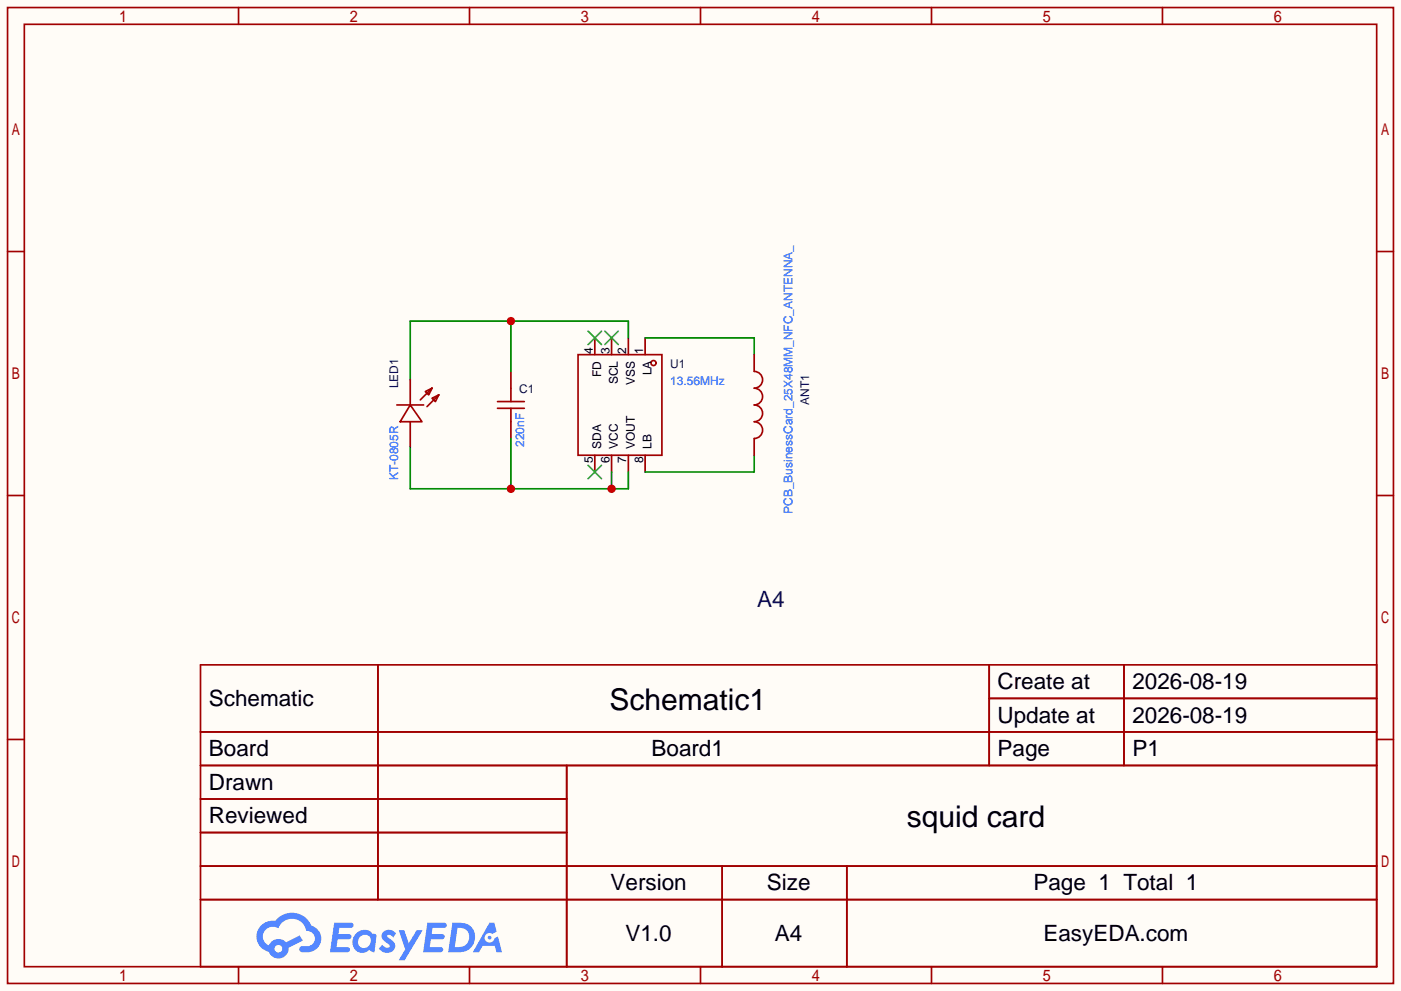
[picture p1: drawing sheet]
<svg xmlns="http://www.w3.org/2000/svg" width="212mm" height="150mm" viewBox="0 0 212 150" stroke-linecap="round" stroke-linejoin="round" font-family="sans-serif">
<path d="M0 0h212.1v150.1h-212.1z" fill="#fffcf7"/>
<g fill="none" stroke="#a10000" stroke-width=".25">
<path d="M1.1 1.1h209.8v147.9h-209.8zM3.7 3.7h204.7v142.7h-204.7zM36.1 1.1v2.6M71.1 1.1v2.6M106 1.1v2.6M141 1.1v2.6M176 1.1v2.6M1.1 38.1h2.6M208.4 38.1h2.5M1.1 75.1h2.6M208.4 75.1h2.5M1.1 112h2.6"/>
<path d="M30.4 100.7h178v45.7h-178zM30.4 110.9h178M30.4 116h178M57.2 100.7v35.6M85.8 116v30.4M149.8 100.7v15.3M149.8 105.8h58.6M170.2 100.7v15.3M208.4 112h2.5M30.4 121h55.4M30.4 131.2h178M30.4 126.1h55.4"/>
<path d="M30.4 136.3h178M109.3 131.2v15.2M128.2 131.2v15.2M36.1 146.4v2.6M71.1 146.4v2.6M106 146.4v2.6M141 146.4v2.6M176 146.4v2.6"/>
</g>
<g fill="#5487ff">
<path d="M58.1 141.1a1.3 1.3 0 0 1 1.8 .3l-.4 .6a.54 .54 0 0 0-.9-.2l.1 .1a2.32 2.32 0 0 1 1.1 1.4 1.36 1.36 0 0 1-1.1 1 1.36 1.36 0 0 1-1.4-.6l.6-.6a.7 .7 0 0 0 1.1 .3l-.1-.3a2.4 2.4 0 0 1-1.1-1.3l.1-.5z"/>
<path d="M60.4 140.9h.8l.7 2 1.2-2h.9l-2.7 4.6h-.9l.9-1.7z"/>
<path d="M50.6 139.8h1.6a1.31 1.31 0 0 1 1.3 .2 .4 .4 0 0 1-.4 .6h-1.7l-.2 .9h1.7a.4 .4 0 0 1 .3 .4 .4 .4 0 0 1-.4 .4h-1.7l-.2 1.2h.9a1.23 1.23 0 0 1 1.1 .2 .39 .39 0 0 1-.3 .5h-2.6z"/>
<path d="M64.7 139.8h1.6a1.32 1.32 0 0 1 1.3 .2 .39 .39 0 0 1-.4 .6h-1.7l-.2 .9h1.7a.4 .4 0 0 1 .3 .4 .4 .4 0 0 1-.4 .4h-1.7l-.1 1.2h.8a1.23 1.23 0 0 1 1.1 .2 .39 .39 0 0 1-.3 .5h-2.6z"/>
<path d="M74.1 139.8h.7l.4 1.3-.7 .4a.75 .75 0 0 0-1.1 .3 .75 .75 0 0 0 .5 1 .75 .75 0 0 0 1-.7l.5-.2 .6 2.3h-.9l-.2-.9h-1.8l-.6 .9h-.9z"/>
<path d="M68.5 139.8l-.6 4.4h1.4a2.27 2.27 0 0 0 2.5-1.6 2.27 2.27 0 0 0-1.3-2.7zM69.3 140.6a1.5 1.5 0 0 1 1.8 1.5 1.5 1.5 0 0 1-2 1.4h-.3z"/>
<path d="M53.9 141.4a1.62 1.62 0 0 0-.4 2.1 1.62 1.62 0 0 0 2.1 .7l.3-.3 .4 .3h.4l.3-2.4-.2-.3h-.1a.57 .57 0 0 1-.6-.4 1.73 1.73 0 0 0-2.2 .3zM54.5 141.9a.96 .96 0 0 1 1.5 0 .96 .96 0 0 1-.3 1.5 .95 .95 0 0 1-1.3-.1 .95 .95 0 0 1 .1-1.4z"/>
<path d="M39.5 140.2a2.37 2.37 0 0 0 1.2 4 1.54 1.54 0 0 0 1.8 1 1.54 1.54 0 0 0 1.2-1.6l2.1-1.1-.4-.8-2.1 1a1.57 1.57 0 0 0-2.6 .5 1.5 1.5 0 0 1-.7-2.1 1.5 1.5 0 0 1 2.1-.5 2.23 2.23 0 0 1 2.3-1.4 2.23 2.23 0 0 1 2 1.8 1.16 1.16 0 0 1 1.3 1.1 1.16 1.16 0 0 1-1.1 1.2h-.7a.47 .47 0 0 0-.6 .4 .47 .47 0 0 0 .4 .6 2.26 2.26 0 0 0 2.9-2.6 2.12 2.12 0 0 0-1.5-1.5 3.2 3.2 0 0 0-5.4-.7h-.4a2.55 2.55 0 0 0-1.8 .7zM41.6 143.7a.58 .58 0 0 1 1.1 0 .58 .58 0 0 1-1.1 0z"/>
<circle cx="74.1" cy="142" r=".28"/>
</g>
<g fill="none" stroke="#a10000" stroke-width=".25">
<path d="M77.3 58.8v2M87.5 53.7h12.7v15.3h-12.7zM75.3 61.8h4.1M75.3 60.8h4.1M77.3 61.8v2.1"/>
<circle cx="98.9" cy="55" r=".38"/>
</g>
<path d="M77.3 56.3v2.5M90 51.2v2.5M92.6 51.2v2.5M95.1 51.2v2.5M97.7 51.2v2.5M77.3 63.9v2.5M90 69v2.5M92.6 69v2.5M95.1 69v2.5M97.7 69v2.5" fill="none" stroke="#870000" stroke-width=".25"/>
<path d="M89 50.2l2.1 2M91.1 50.2l-2.1 2M91.6 50.2l2 2M93.6 50.2l-2 2M89 70.5l2.1 2M91.1 70.5l-2.1 2" fill="none" stroke="#3c3" stroke-width=".25"/>
<path d="M77.3 48.6v7.7M95.1 51.2v-2.6h-33v8.9M97.7 51.2h16.5v2.5M114.2 69v2.5h-16.5" fill="none" stroke="#008700" stroke-width=".25"/>
<circle cx="77.3" cy="48.6" r=".63" fill="#c00"/>
<path d="M62.1 67.7v6.3h33v-2.5M77.3 66.4v7.6M92.6 71.5v2.5" fill="none" stroke="#008700" stroke-width=".25"/>
<g fill="#c00">
<circle cx="77.3" cy="74" r=".63"/>
<circle cx="92.6" cy="74" r=".63"/>
</g>
<path d="M64.4 59.3l1-.5-.5 1zM65.4 58.8l-1.8 1.8M66.4 59.8l-1.8 1.8M114.2 56.3a1.27 1.27 0 0 1 1.2 1.2 1.27 1.27 0 0 1-1.2 1.3 1.27 1.27 0 0 1 1.2 1.3 1.27 1.27 0 0 1-1.2 1.2 1.27 1.27 0 0 1 1.2 1.3 1.27 1.27 0 0 1-1.2 1.3 1.27 1.27 0 0 1 1.2 1.3 1.27 1.27 0 0 1-1.2 1.2M60.1 61.3h4M62.1 61.3l1.8 2.6h-3.3zM65.4 60.3l1-.5-.5 1z" fill="none" stroke="#a10000" stroke-width=".25"/>
<path d="M62.1 57.5v3.8M114.2 53.7v2.6M62.1 63.9v3.8M114.2 66.4v2.6" fill="none" stroke="#870000" stroke-width=".25"/>
<g font-size="4.5">
<text x="92.3" y="107.5">Schematic1</text>
<text x="137.3" y="125.3">squid card</text>
</g>
<text font-size="3.4" fill="#000080" x="114.6" y="91.9">A4</text>
<g font-size="3.4">
<text x="31.6" y="106.9">Schematic</text>
<text x="151" y="104.4">Create at</text>
<text x="171.4" y="104.4">2026-08-19</text>
<text x="151" y="109.5">Update at</text>
<text x="171.4" y="109.5">2026-08-19</text>
<text x="31.6" y="114.6">Board</text>
<text x="31.6" y="119.6">Drawn</text>
<text x="98.6" y="114.6">Board1</text>
<text x="151" y="114.6">Page</text>
<text x="171.4" y="114.6">P1</text>
<text x="31.6" y="124.7">Reviewed</text>
<text x="92.4" y="134.9">Version</text>
<text x="116.1" y="134.9">Size</text>
<text x="156.5" y="134.9">Page 1 Total 1</text>
<text x="94.7" y="142.5">V1.0</text>
<text x="117.3" y="142.5">A4</text>
<text x="158" y="142.5">EasyEDA.com</text>
</g>
<g font-size="1.8">
<text x="89.7" y="53.6" transform="rotate(-90 89.7 53.6)">4</text>
<text x="92.3" y="53.6" transform="rotate(-90 92.3 53.6)">3</text>
<text x="94.8" y="53.6" transform="rotate(-90 94.8 53.6)">2</text>
<text x="97.4" y="53.6" transform="rotate(-90 97.4 53.6)">1</text>
<text x="91" y="57.1" transform="rotate(-90 91 57.1)">FD</text>
<text x="93.5" y="58.2" transform="rotate(-90 93.5 58.2)">SCL</text>
<text x="96.1" y="58.3" transform="rotate(-90 96.1 58.3)">VSS</text>
<text x="98.6" y="56.9" transform="rotate(-90 98.6 56.9)">LA</text>
<text x="89.7" y="70.1" transform="rotate(-90 89.7 70.1)">5</text>
<text x="91" y="68" transform="rotate(-90 91 68)">SDA</text>
<text x="92.3" y="70.1" transform="rotate(-90 92.3 70.1)">6</text>
<text x="93.5" y="68" transform="rotate(-90 93.5 68)">VCC</text>
<text x="94.8" y="70.1" transform="rotate(-90 94.8 70.1)">7</text>
<text x="96.1" y="68" transform="rotate(-90 96.1 68)">VOUT</text>
<text x="97.4" y="70.1" transform="rotate(-90 97.4 70.1)">8</text>
<text x="98.6" y="68" transform="rotate(-90 98.6 68)">LB</text>
</g>
<g font-size="1.8" fill="#000080">
<text x="60.3" y="58.8" transform="rotate(-90 60.3 58.8)">LED1</text>
<text x="78.6" y="59.5">C1</text>
<text x="101.5" y="55.7">U1</text>
<text x="122.5" y="61.3" transform="rotate(-90 122.5 61.3)">ANT1</text>
</g>
<g font-size="1.8" fill="#00f">
<text x="101.5" y="58.3">13.56MHz</text>
<text x="79.3" y="67.7" transform="rotate(-90 79.3 67.7)">220nF</text>
<text x="60.3" y="72.8" transform="rotate(-90 60.3 72.8)">KT-0805R</text>
<text x="120" y="77.9" transform="rotate(-90 120 77.9)">PCB_BusinessCard_25X48MM_NFC_ANTENNA_</text>
</g>
</svg>
